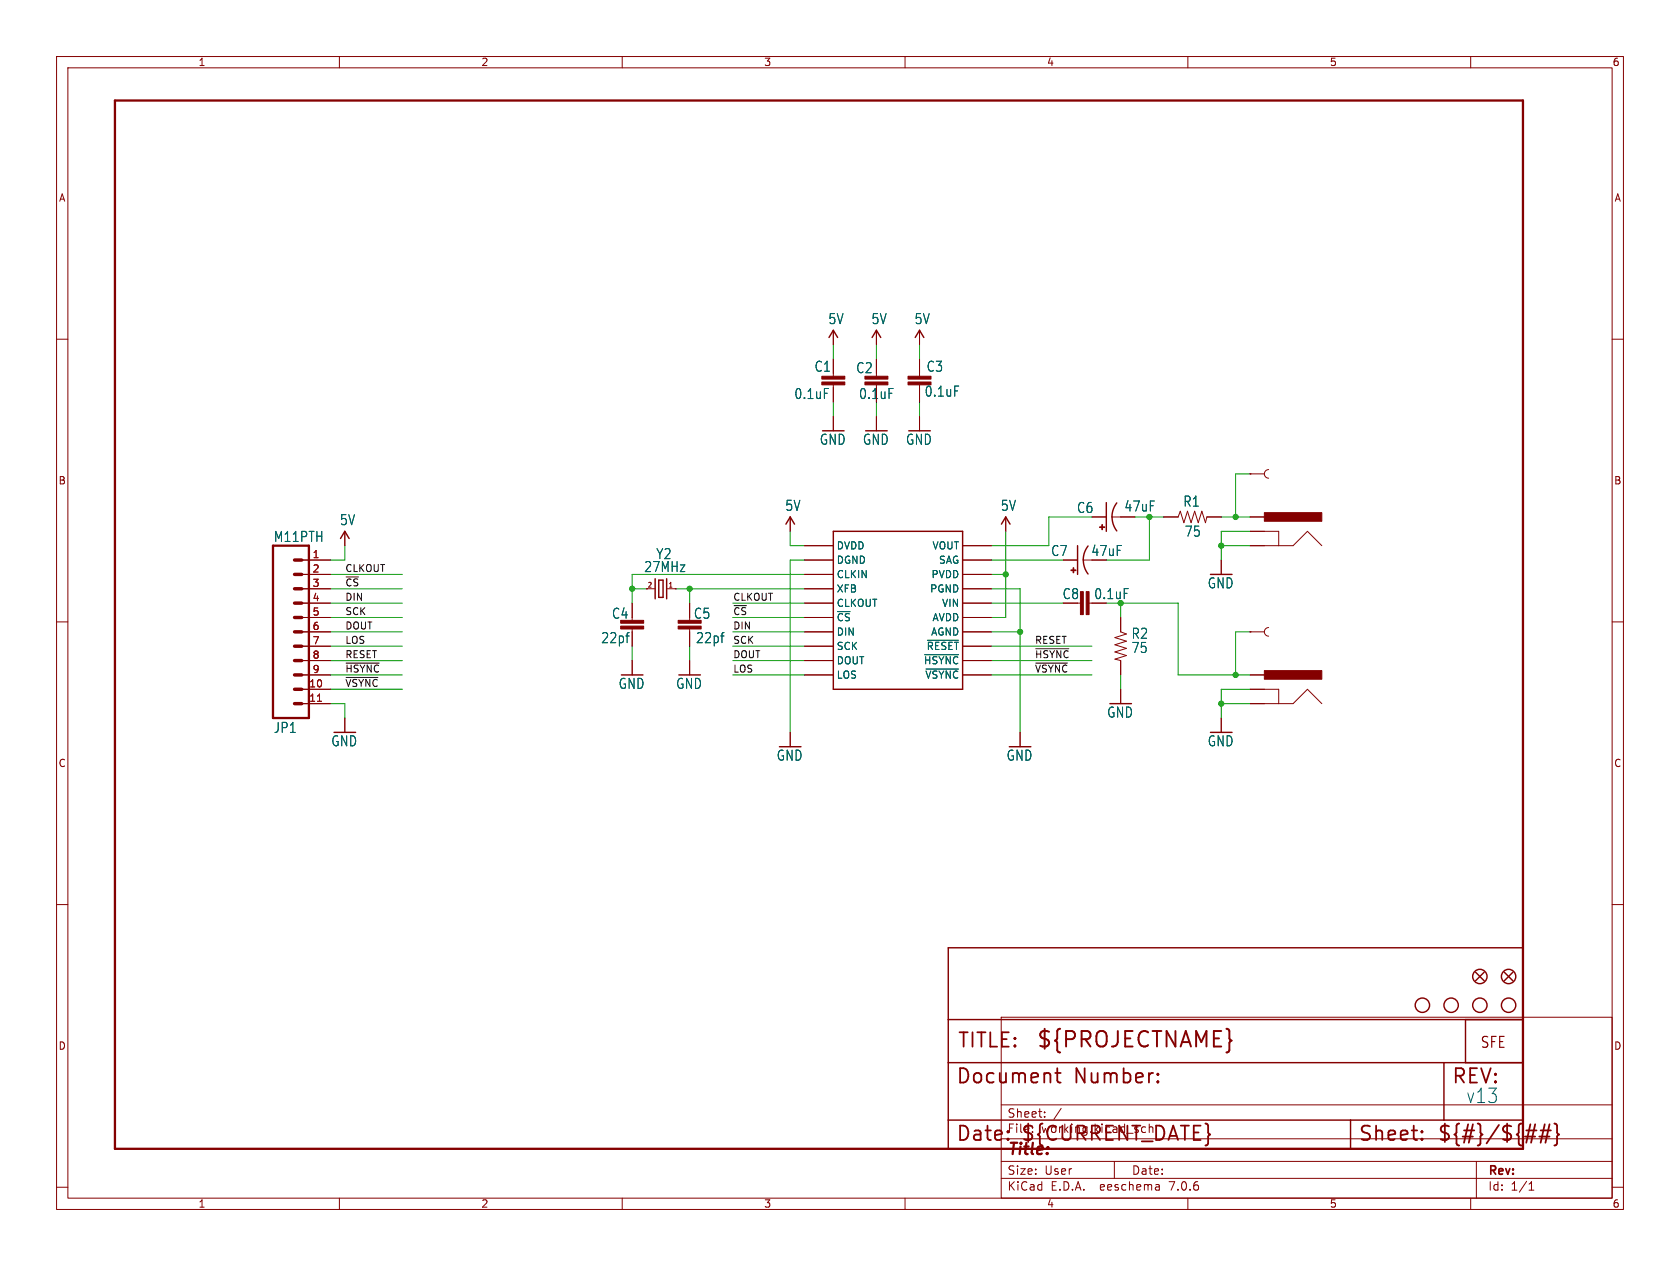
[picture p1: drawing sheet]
<svg xmlns="http://www.w3.org/2000/svg" width="297mm" height="224mm" viewBox="0 0 297 224" stroke-linecap="round" stroke-linejoin="round" font-family="sans-serif">
<g fill="none" stroke="#840000" stroke-width=".18">
<path d="M10 10h277v203.9h-277zM12 12h273v199.9h-273zM60 10v2M110 10v2M160 10v2M210 10v2M260 10v2M10 60h2M147.3 58.4v2.6M154.9 58.4v2.6M162.6 58.4v2.6M285 60h2"/>
<path d="M147.3 63.5v3M147.3 68.1v3M147.3 73.7v2.5M154.9 63.5v3M154.9 68.1v.5M154.9 73.7v2.5M162.6 63.5v3M162.6 68.1v3M162.6 73.7v2.5M53.3 99.1h5.1M61 94v2.5M139.7 91.4v2.6"/>
<path d="M142.2 99.1h5.1M142.2 96.5h5.1M170.2 99.1h5.1M170.2 96.5h5.1M177.8 91.4v2.6M188 99.1h2.5M191.5 99.1h1.5M193 91.4h2.6M196.6 91.4h1.5M205.7 91.4h2.6l.4-1 .6 2.1 .6-2.1 .7 2.1 .6-2.1 .6 2.1 .7-2.1 .6 2.1 .3-1.1h2.5M215.9 99.1v2.5M221 83.8h.1"/>
<path d="M221 91.4h2.5M221 96.5h7.6l2.5-2.5 2.6 2.5M221 94h5.1v2.5M221 83.8h2.5M224.3 83.1a.76 .76 0 0 0-.8 .7 .76 .76 0 0 0 .8 .8M10 110h2M53.3 106.7h5.1M53.3 114.3h5.1M53.3 116.8h5.1M53.3 119.4h5.1M53.3 111.8h5.1M53.3 109.2h5.1"/>
<path d="M53.3 104.1h5.1M53.3 101.6h5.1M111.8 106.7v3M111.8 111.3v3M111.8 116.8v2.6M114.3 104.1h1.5M117.9 104.1h1.5M119.4 104.1h.1M121.9 106.7v2.5M121.9 111.3v3M121.9 116.8v2.6M142.2 106.7h5.1"/>
<path d="M142.2 114.3h5.1M142.2 116.8h5.1M142.2 119.4h5.1M142.2 111.8h5.1M142.2 109.2h5.1M142.2 104.1h5.1M142.2 101.6h5.1M170.2 106.7h5.1M170.2 114.3h5.1M170.2 116.8h5.1M170.2 119.4h5.1M170.2 111.8h5.1"/>
<path d="M170.2 109.2h5.1M170.2 104.1h5.1M170.2 101.6h5.1M192.5 106.7h.5M198.1 109.2v2.6l1 .3-2 .7 2 .6-2 .6 2 .7-2 .6 2 .7-2 .6 1 .2v2.6M221 111.8h.1M221 119.4h2.5M221 111.8h2.5M224.3 111a.76 .76 0 0 0-.8 .8 .76 .76 0 0 0 .8 .7M285 110h2M53.3 124.5h5.1M53.3 121.9h5.1"/>
<path d="M61 127v2.5M139.7 129.5v2.6M180.3 129.5v2.6M198.1 121.9v2.6M215.9 127v2.5M221 124.5h7.6l2.5-2.6 2.6 2.6M221 121.9h5.1v2.6M10 160h2M285 160h2M177 179.9h108v32h-108zM177 195.4h108M184.7 197.5v.1"/>
<path d="M184.7 196.7v.1M187.6 196l-1.3 2M10 210h2M60 211.9v2M110 211.9v2M160 211.9v2M177 208.4h108M177 205.4h108M177 201.4h108M197 205.4v3M204.9 209.6l.1 .9M205 210.4l-.2 .1"/>
<path d="M205 209.9h-.2M210 211.9v2M260 211.9v2M261 205.4v6.5M270.3 210.5h.9M270.3 209.4l.4-.4v1.5M285 210h2"/>
</g>
<g fill="#840000" stroke="#840000" stroke-width=".18">
<path d="M119.9 109.7h4.1v.5h-4.1z"/>
<path d="M119.9 110.7h4.1v.6h-4.1z"/>
<path d="M109.7 109.7h4.1v.5h-4.1z"/>
<path d="M109.7 110.7h4.1v.6h-4.1z"/>
<path d="M189.7 100.4h.1v.9h-.1z"/>
<path d="M189.3 100.8h.9v.1h-.9z"/>
<path d="M191 104.6h.5v4.1h-.5z"/>
<path d="M192 104.6h.5v4.1h-.5z"/>
<path d="M194.8 92.8h.1v.9h-.1z"/>
<path d="M194.4 93.2h.9v.1h-.9z"/>
<path d="M223.5 118.6h10.2v1.5h-10.2z"/>
<path d="M223.5 90.7h10.2v1.5h-10.2z"/>
<path d="M145.3 66.5h4.1v.6h-4.1z"/>
<path d="M145.3 67.6h4.1v.5h-4.1z"/>
<path d="M152.9 66.5h4.1v.6h-4.1z"/>
<path d="M152.9 67.6h4.1v.5h-4.1z"/>
<path d="M160.5 66.5h4.1v.6h-4.1z"/>
<path d="M160.5 67.6h4.1v.5h-4.1z"/>
</g>
<path d="M110.7 112.5h.5M111.1 111.9h.1M127.4 112.5h.6M127.8 111.9h.2M163.5 115.8h5.9M163.7 118.3h5.7M164 113.3h5.4" fill="none" stroke="#006464" stroke-width=".18"/>
<g fill="none" stroke="#840000" stroke-width=".25">
<path d="M146.6 59.7l.7-1.3 .8 1.3M154.2 59.7l.7-1.3 .8 1.3M161.8 59.7l.8-1.3 .7 1.3M60.2 95.3l.8-1.3 .7 1.3M138.9 92.7l.8-1.3 .8 1.3M147.3 94h22.9v27.9h-22.9zM177 92.7l.8-1.3 .8 1.3M190.5 96.5v5.1M192.4 96.6a4.1 4.1 0 0 0 0 4.9M195.6 88.9v5.1M197.4 89a4.1 4.1 0 0 0 0 4.9M115.8 102.4v3.5"/>
<path d="M116.5 102.6h.7v3.1h-.7zM117.9 102.4v3.5M167.6 167.6h101.6v35.6h-101.6zM260.9 172l1.5 1.5M262.4 172l-1.5 1.5M265.9 172l1.6 1.5M267.5 172l-1.6 1.5M167.6 198.1h101.6M167.6 180.3h101.6M167.6 188h101.6M238.8 198.1v5.1M255.3 188v10.1"/>
<path d="M259.1 180.3v7.7"/>
<circle cx="251.5" cy="177.8" r="1.27"/>
<circle cx="256.5" cy="177.8" r="1.27"/>
<circle cx="261.6" cy="172.7" r="1.27"/>
<circle cx="261.6" cy="177.8" r="1.27"/>
<circle cx="266.7" cy="177.8" r="1.27"/>
<circle cx="266.7" cy="172.7" r="1.27"/>
</g>
<g fill="none" stroke="#840000" stroke-width=".32">
<path d="M186.5 189.8h1M186.9 188.9v2.2l.1 .3 .5 .1M204.7 191.2l.1 .2-.1 .1M204.7 191.2l-.1 .2 .1 .1M204.7 189.9v.2M204.7 191.2v.3M204.7 189.9l.1 .1-.1 .1M204.7 189.9l-.1 .1 .1 .1M269.8 199.9h1.8M271.4 198.9l-.7 3.2M272.4 199.9h1.8M273.1 198.9l-.7 3.2"/>
<path d="M273.9 198.9l-.7 3.2M274.8 198.7l.3 .2 .2 .2v1.2l.3 .4-.3 .3v1.2l-.2 .3-.3 .1M178.2 201.4l.1 .1-.1 .1M251.4 201.4l.1 .1-.1 .1M251.4 201.4l-.1 .1 .1 .1M251.4 200.1v.2M251.4 201.4v.2M251.4 200.1l.1 .1-.1 .1M251.4 200.1l-.1 .1 .1 .1M269.6 201h1.8M272.1 201h1.8"/>
</g>
<path d="M20.3 17.8h248.9v185.4h-248.9zM48.3 96.5h6.3v30.5h-6.3z" fill="none" stroke="#840000" stroke-width=".41"/>
<path d="M52.1 99.1h1.2M52.1 101.6h1.2M52.1 104.1h1.2M52.1 106.7h1.2M52.1 109.2h1.2M52.1 111.8h1.2M52.1 114.3h1.2M52.1 116.8h1.2M52.1 119.4h1.2M52.1 121.9h1.2M52.1 124.5h1.2" fill="none" stroke="#840000" stroke-width=".61"/>
<path d="M56.1 124h.7" fill="none" stroke="#a90000" stroke-width=".18"/>
<path d="M61.2 119.8h5.6M61.2 117.3h5.8M183.1 117.3h5.6M183.1 114.7h5.9" fill="none" stroke="#0f0f0f" stroke-width=".18"/>
<g fill="none" stroke="#009600" stroke-width=".18">
<path d="M147.3 61v2.5M147.3 71.1v2.6M154.9 61v2.5M154.9 71.1v2.6M162.6 61v2.5M162.6 71.1v2.6M61 96.5v2.6h-2.6M139.7 94v2.5h2.5M142.2 99.1h-2.5v30.4M175.3 99.1h12.7M177.8 94v15.2h-2.5M193 91.4h-7.6v5.1h-10.1"/>
<path d="M205.7 91.4h-2.5v7.7h-7.6M215.9 91.4h5.1M215.9 96.5h5.1M221 94h-5.1v5.1M221 83.8h-2.6v7.6M58.4 119.4h12.7M58.4 109.2h12.7M58.4 111.8h12.7M58.4 104.1h12.7M58.4 101.6h12.7M58.4 114.3h12.7M58.4 106.7h12.7"/>
<path d="M111.8 114.3v2.5M111.8 104.1h2.5M119.4 104.1h22.8M121.9 104.1v2.6M121.9 114.3v2.5M129.5 119.4h12.7M129.5 109.2h12.7M129.5 111.8h12.7M129.5 116.8h12.7M129.5 114.3h12.7M129.5 106.7h12.7M142.2 101.6h-30.4v5.1"/>
<path d="M175.3 119.4h17.7M175.3 111.8h5M175.3 104.1h5v25.4M175.3 101.6h2.5M175.3 116.8h17.7M175.3 114.3h17.7M175.3 106.7h12.7M198.1 109.2v-2.5h10.2v12.7h12.7M198.1 119.4v2.5M221 111.8h-2.6v7.6M58.4 124.5h2.6v2.5M215.9 124.5h5.1"/>
<path d="M221 121.9h-5.1v5.1"/>
</g>
<path d="M58.4 116.8h12.7M58.4 121.9h12.7" fill="none" stroke="#009600" stroke-width=".2"/>
<g fill="#009600" stroke="#009600" stroke-width=".18">
<circle cx="121.9" cy="104.1" r=".46"/>
<circle cx="177.8" cy="101.6" r=".46"/>
<circle cx="203.2" cy="91.4" r=".46"/>
<circle cx="215.9" cy="96.5" r=".46"/>
<circle cx="218.4" cy="119.4" r=".46"/>
<circle cx="215.9" cy="124.5" r=".46"/>
<circle cx="111.8" cy="104.1" r=".46"/>
<circle cx="180.3" cy="111.8" r=".46"/>
<circle cx="218.4" cy="91.4" r=".46"/>
<circle cx="198.1" cy="106.7" r=".46"/>
</g>
<text font-size="3.8" fill="#840000" x="183.1" y="185.7">${PROJECTNAME}</text>
<g font-size="3.5" fill="#840000">
<text x="169.2" y="185.7">TITLE:</text>
<text x="168.9" y="192.1">Document</text>
<text x="189.9" y="192.1">Number:</text>
<text x="256.5" y="192.1">REV:</text>
<text x="168.9" y="202.2">Date:</text>
<text x="180.3" y="202.2">${CURRENT_DATE}</text>
<text x="240" y="202.2">Sheet:</text>
<text x="254" y="202.2">${#}/${##}</text>
</g>
<text font-size="3.5" fill="#0000c2" x="259.1" y="195.3">v13</text>
<text font-size="2.8" fill="#840000" x="178" y="204.8">Title:</text>
<text font-size="2.7" fill="#840000" x="261.6" y="185.6">SFE</text>
<g font-size="2.5" fill="#006464">
<text x="146.4" y="57.5">5V</text>
<text x="154" y="57.5">5V</text>
<text x="161.6" y="57.5">5V</text>
<text x="143.9" y="66">C1</text>
<text x="163.7" y="66">C3</text>
<text x="140.3" y="70.8">0.1uF</text>
<text x="151.3" y="66.2">C2</text>
<text x="163.4" y="70.4">0.1uF</text>
<text x="144.8" y="78.9">GND</text>
<text x="152.5" y="78.9">GND</text>
<text x="160.1" y="78.9">GND</text>
<text x="209.1" y="89.8">R1</text>
<text x="60" y="93.1">5V</text>
<text x="138.7" y="90.6">5V</text>
<text x="176.8" y="90.6">5V</text>
<text x="190.3" y="90.9">C6</text>
<text x="209.4" y="95.1">75</text>
<text x="48.3" y="96.1">M11PTH</text>
<text x="113.8" y="101.4">27MHz</text>
<text x="115.9" y="99.1">Y2</text>
<text x="185.7" y="98.6">C7</text>
<text x="213.4" y="104.3">GND</text>
<text x="106.2" y="114">22pf</text>
<text x="108.1" y="109.7">C4</text>
<text x="122.6" y="109.7">C5</text>
<text x="123" y="114">22pf</text>
<text x="200" y="113.2">R2</text>
<text x="200" y="115.7">75</text>
<text x="109.3" y="122.1">GND</text>
<text x="119.4" y="122.1">GND</text>
<text x="48.3" y="129.9">JP1</text>
<text x="195.6" y="127.1">GND</text>
<text x="58.5" y="132.2">GND</text>
<text x="137.2" y="134.8">GND</text>
<text x="177.9" y="134.8">GND</text>
<text x="213.4" y="132.2">GND</text>
</g>
<g font-size="2.5" fill="#840000">
<text x="151.8" y="70.8">0.1uF</text>
<text x="198.7" y="90.7">47uF</text>
<text x="192.8" y="98.6">47uF</text>
<text x="187.8" y="106.2">C8</text>
<text x="193.3" y="106.2">0.1uF</text>
</g>
<g font-size="2.1" fill="#840000">
<text x="178" y="197.9">Sheet:</text>
<text x="178" y="200.6">File:</text>
<text x="184.1" y="200.6">working.kicad_sch</text>
<text x="178" y="208">Size:</text>
<text x="184.7" y="208">User</text>
<text x="200" y="208">Date:</text>
<text x="263" y="208.2">Rev:</text>
<text x="178" y="210.8">KiCad</text>
<text x="185.7" y="210.8">E.D.A.</text>
<text x="194.6" y="210.8">eeschema</text>
<text x="207" y="210.8">7.0.6</text>
<text x="263" y="210.8">Id:</text>
<text x="267.1" y="210.8">1/1</text>
</g>
<g font-size="1.8" fill="#840000">
<text x="35" y="11.9">1</text>
<text x="85" y="11.9">2</text>
<text x="135" y="11.9">3</text>
<text x="185" y="11.9">4</text>
<text x="235" y="11.9">5</text>
<text x="285" y="11.9">6</text>
<text x="10.3" y="35.9">A</text>
<text x="285.3" y="35.9">A</text>
<text x="10.3" y="85.9">B</text>
<text x="285.3" y="85.9">B</text>
<text x="10.3" y="135.9">C</text>
<text x="285.3" y="135.9">C</text>
<text x="10.3" y="185.9">D</text>
<text x="285.3" y="185.9">D</text>
<text x="35" y="213.8">1</text>
<text x="85" y="213.8">2</text>
<text x="135" y="213.8">3</text>
<text x="185" y="213.8">4</text>
<text x="235" y="213.8">5</text>
<text x="285" y="213.8">6</text>
</g>
<g font-size="1.8" fill="#a90000">
<text x="55.2" y="98.8">1</text>
<text x="55.2" y="101.3">2</text>
<text x="55.2" y="103.9">3</text>
<text x="55.2" y="106.4">4</text>
<text x="55.2" y="109">5</text>
<text x="55.2" y="111.5">6</text>
<text x="55.2" y="114">7</text>
<text x="55.2" y="116.6">8</text>
<text x="55.2" y="119.1">9</text>
<text x="54.6" y="121.7">10</text>
<text x="54.6" y="124.2">11</text>
</g>
<g font-size="1.8" fill="#006464">
<text x="147.8" y="97.4">DVDD</text>
<text x="147.8" y="99.9">DGND</text>
<text x="164.8" y="97.4">VOUT</text>
<text x="165.9" y="99.9">SAG</text>
<text x="147.8" y="102.5">CLKIN</text>
<text x="147.8" y="105">XFB</text>
<text x="147.8" y="107.5">CLKOUT</text>
<text x="164.3" y="105">PGND</text>
<text x="164.6" y="102.5">PVDD</text>
<text x="166.4" y="107.5">VIN</text>
<text x="147.8" y="110.1">~{CS}</text>
<text x="147.8" y="112.6">DIN</text>
<text x="164.5" y="112.6">AGND</text>
<text x="164.8" y="110.1">AVDD</text>
<text x="147.8" y="115.2">SCK</text>
<text x="147.8" y="117.7">DOUT</text>
<text x="163.2" y="117.7">~{HSYNC}</text>
<text x="163.7" y="115.2">~{RESET}</text>
<text x="147.8" y="120.2">LOS</text>
<text x="163.5" y="120.2">~{VSYNC}</text>
</g>
<g font-size="1.7" fill="#0f0f0f">
<text x="61" y="101.3">CLKOUT</text>
<text x="61" y="103.8">~{CS}</text>
<text x="61" y="106.3">DIN</text>
<text x="129.5" y="106.3">CLKOUT</text>
<text x="61" y="111.4">DOUT</text>
<text x="61" y="108.9">SCK</text>
<text x="61" y="114">LOS</text>
<text x="129.5" y="111.4">DIN</text>
<text x="129.5" y="108.9">~{CS}</text>
<text x="129.5" y="114">SCK</text>
<text x="182.9" y="114">RESET</text>
<text x="61" y="119">~{HSYNC}</text>
<text x="61" y="116.5">RESET</text>
<text x="129.5" y="119">LOS</text>
<text x="129.5" y="116.5">DOUT</text>
<text x="182.9" y="116.5">~{HSYNC}</text>
<text x="182.9" y="119">~{VSYNC}</text>
<text x="61" y="121.6">~{VSYNC}</text>
</g>
<g font-size="1.2" fill="#840000">
<text x="114.4" y="104.1">2</text>
<text x="118.1" y="104.1">1</text>
</g>
</svg>
